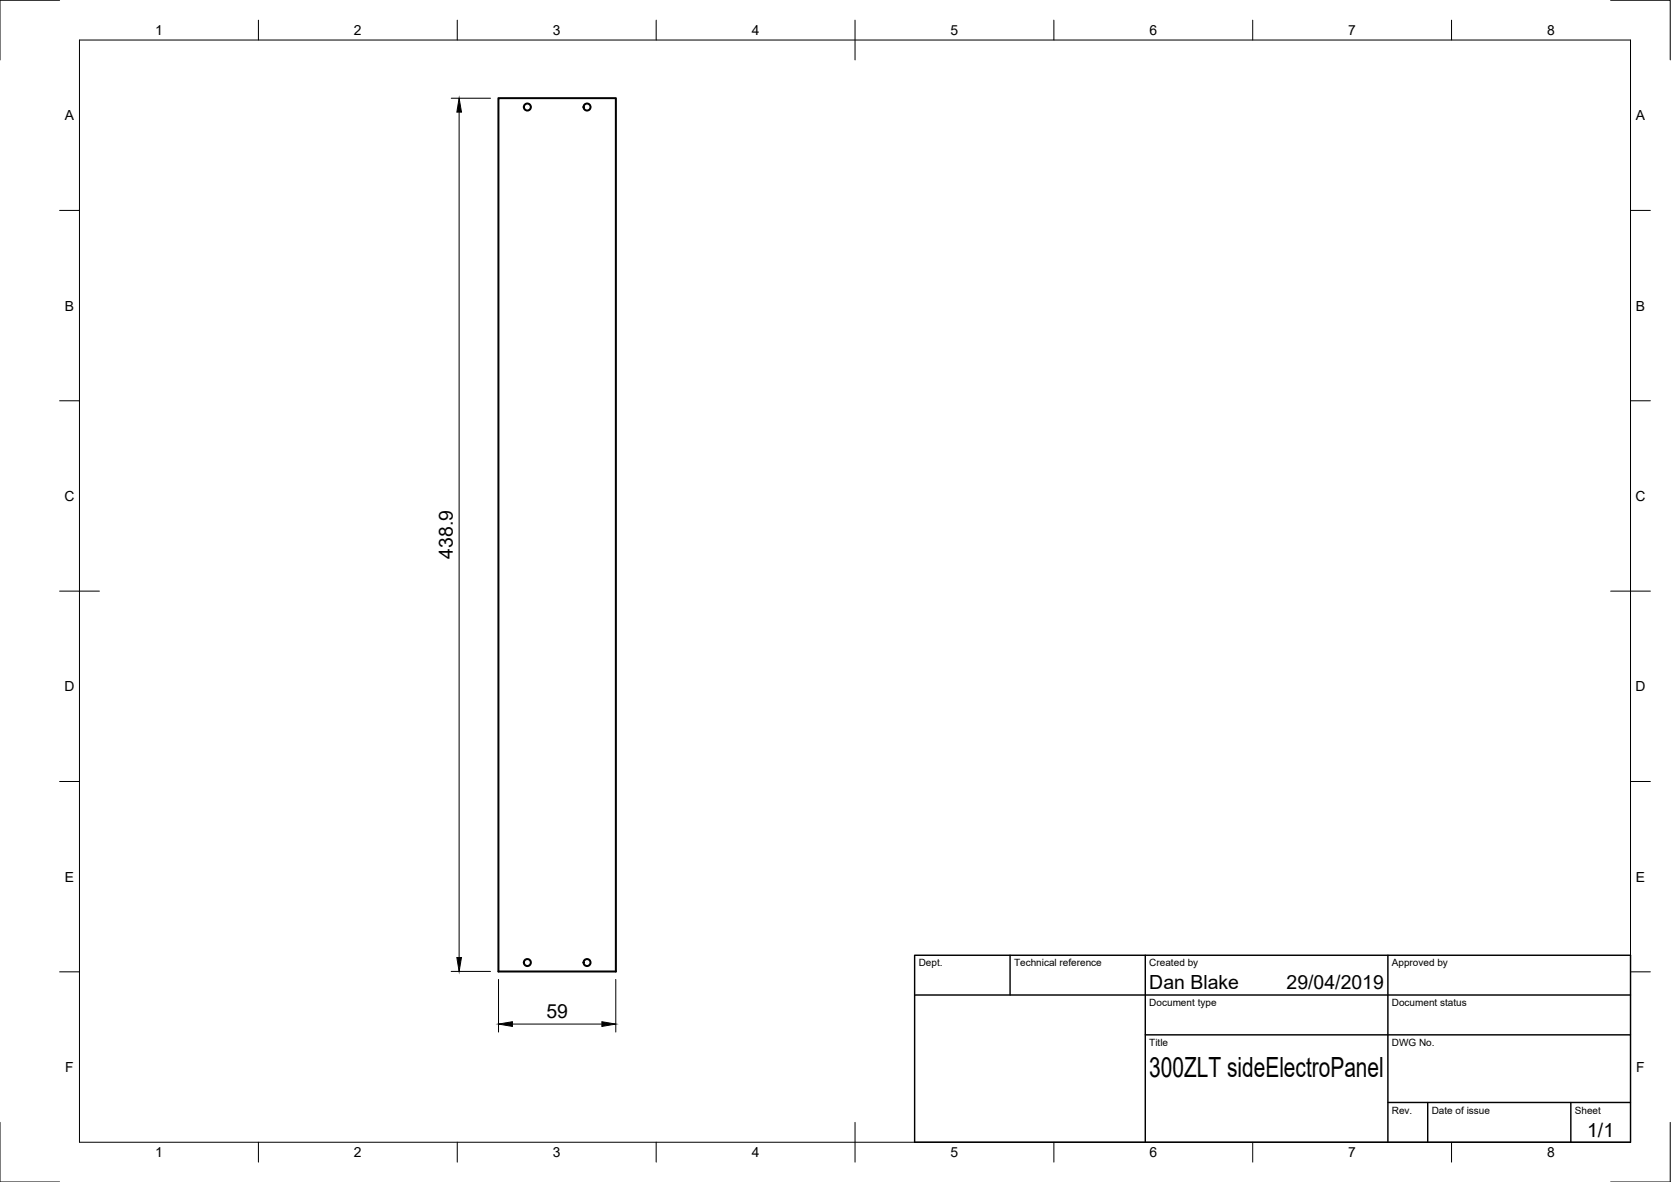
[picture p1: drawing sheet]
<svg xmlns="http://www.w3.org/2000/svg" width="420mm" height="297mm" viewBox="0 0 420 297" stroke-linecap="round" stroke-linejoin="round" font-family="sans-serif">
<!-- layer: Visible -->
<g fill="none" stroke="#000" stroke-width=".51">
<path d="M125.3 24.7h29.6v219.4h-29.6z"/>
<circle cx="132.6" cy="26.9" r=".88"/>
<circle cx="147.6" cy="26.9" r=".88"/>
<circle cx="132.6" cy="241.9" r=".88"/>
<circle cx="147.6" cy="241.9" r=".88"/>
</g>
<!-- layer: Border -->
<g fill="none" stroke="#000" stroke-width=".25">
<path d="M15 .1h-15v15M20 10.1h390v276.9h-390zM65 5.1v5M115 5.1v5M165 5.1v5M215 5.1v10M265 5.1v5M315 5.1v5M365 5.1v5M405 .1h15v15M15 52.9h5M410 52.9h5"/>
<path d="M15 100.7h5M410 100.7h5M15 148.6h10M405 148.6h10M15 196.4h5M410 196.4h5M15 244.2h5M410 244.2h5M0 282.1v14.9h15M65 287v5M115 287v5M165 287v5"/>
<path d="M215 282.1v9.9M265 287v5M315 287v5M365 287v5M420 282.1v14.9h-15"/>
</g>
<!-- layer: TitleBlock -->
<path d="M230 240.1h180v46.9h-180zM230 250h180M254 240.1v9.9M288 240.1v46.9M349 240.1v46.9M288 260.1h122M349 277.1h61M359 277.1v9.9M395 277.1v9.9" fill="none" stroke="#000" stroke-width=".36"/>
<!-- layer: Dimensions -->
<path d="M113.5 24.7h9.8M115.4 28.2v212.4M113.5 244.1h9.8M125.3 246.1v13.3M128.8 257.4h22.5M154.8 246.1v13.3" fill="none" stroke="#000" stroke-width=".25"/>
<path d="M115.4 24.7l.6 3.5h-1.1zM114.9 240.6h1.1l-.6 3.5zM125.3 257.4l3.5-.6v1.1zM151.3 256.8l3.5 .6-3.5 .5z" fill="#000" stroke="#000" stroke-width=".25"/>
<text font-size="7" x="289" y="270.6">300ZLT sideElectroPanel</text>
<g font-size="4.9">
<text x="113.9" y="140.4" transform="rotate(-90 113.9 140.4)">438.9</text>
<text x="289" y="248.5">Dan Blake</text>
<text x="323.5" y="248.5">29/04/2019</text>
<text x="137.4" y="255.8">59</text>
<text x="399.1" y="285.7">1/1</text>
</g>
<g font-size="3.5">
<text x="39" y="8.8">1</text>
<text x="89" y="8.8">2</text>
<text x="139" y="8.8">3</text>
<text x="189" y="8.8">4</text>
<text x="239" y="8.8">5</text>
<text x="289" y="8.8">6</text>
<text x="339" y="8.8">7</text>
<text x="389" y="8.8">8</text>
<text x="16.3" y="30.2">A</text>
<text x="411.3" y="30.2">A</text>
<text x="16.3" y="78">B</text>
<text x="411.3" y="78">B</text>
<text x="16.2" y="125.9">C</text>
<text x="411.2" y="125.9">C</text>
<text x="16.2" y="173.7">D</text>
<text x="411.2" y="173.7">D</text>
<text x="16.3" y="221.6">E</text>
<text x="411.3" y="221.6">E</text>
<text x="16.4" y="269.4">F</text>
<text x="411.4" y="269.4">F</text>
<text x="39" y="290.8">1</text>
<text x="89" y="290.8">2</text>
<text x="139" y="290.8">3</text>
<text x="189" y="290.8">4</text>
<text x="239" y="290.8">5</text>
<text x="289" y="290.8">6</text>
<text x="339" y="290.8">7</text>
<text x="389" y="290.8">8</text>
</g>
<g font-size="2.5">
<text x="231" y="242.9">Dept.</text>
<text x="255" y="242.9">Technical reference</text>
<text x="289" y="242.9">Created by</text>
<text x="350" y="242.9">Approved by</text>
<text x="289" y="252.8">Document type</text>
<text x="350" y="252.8">Document status</text>
<text x="289" y="262.9">Title</text>
<text x="350" y="262.9">DWG No.</text>
<text x="350" y="279.9">Rev.</text>
<text x="360" y="279.9">Date of issue</text>
<text x="396" y="279.9">Sheet</text>
</g>
</svg>
